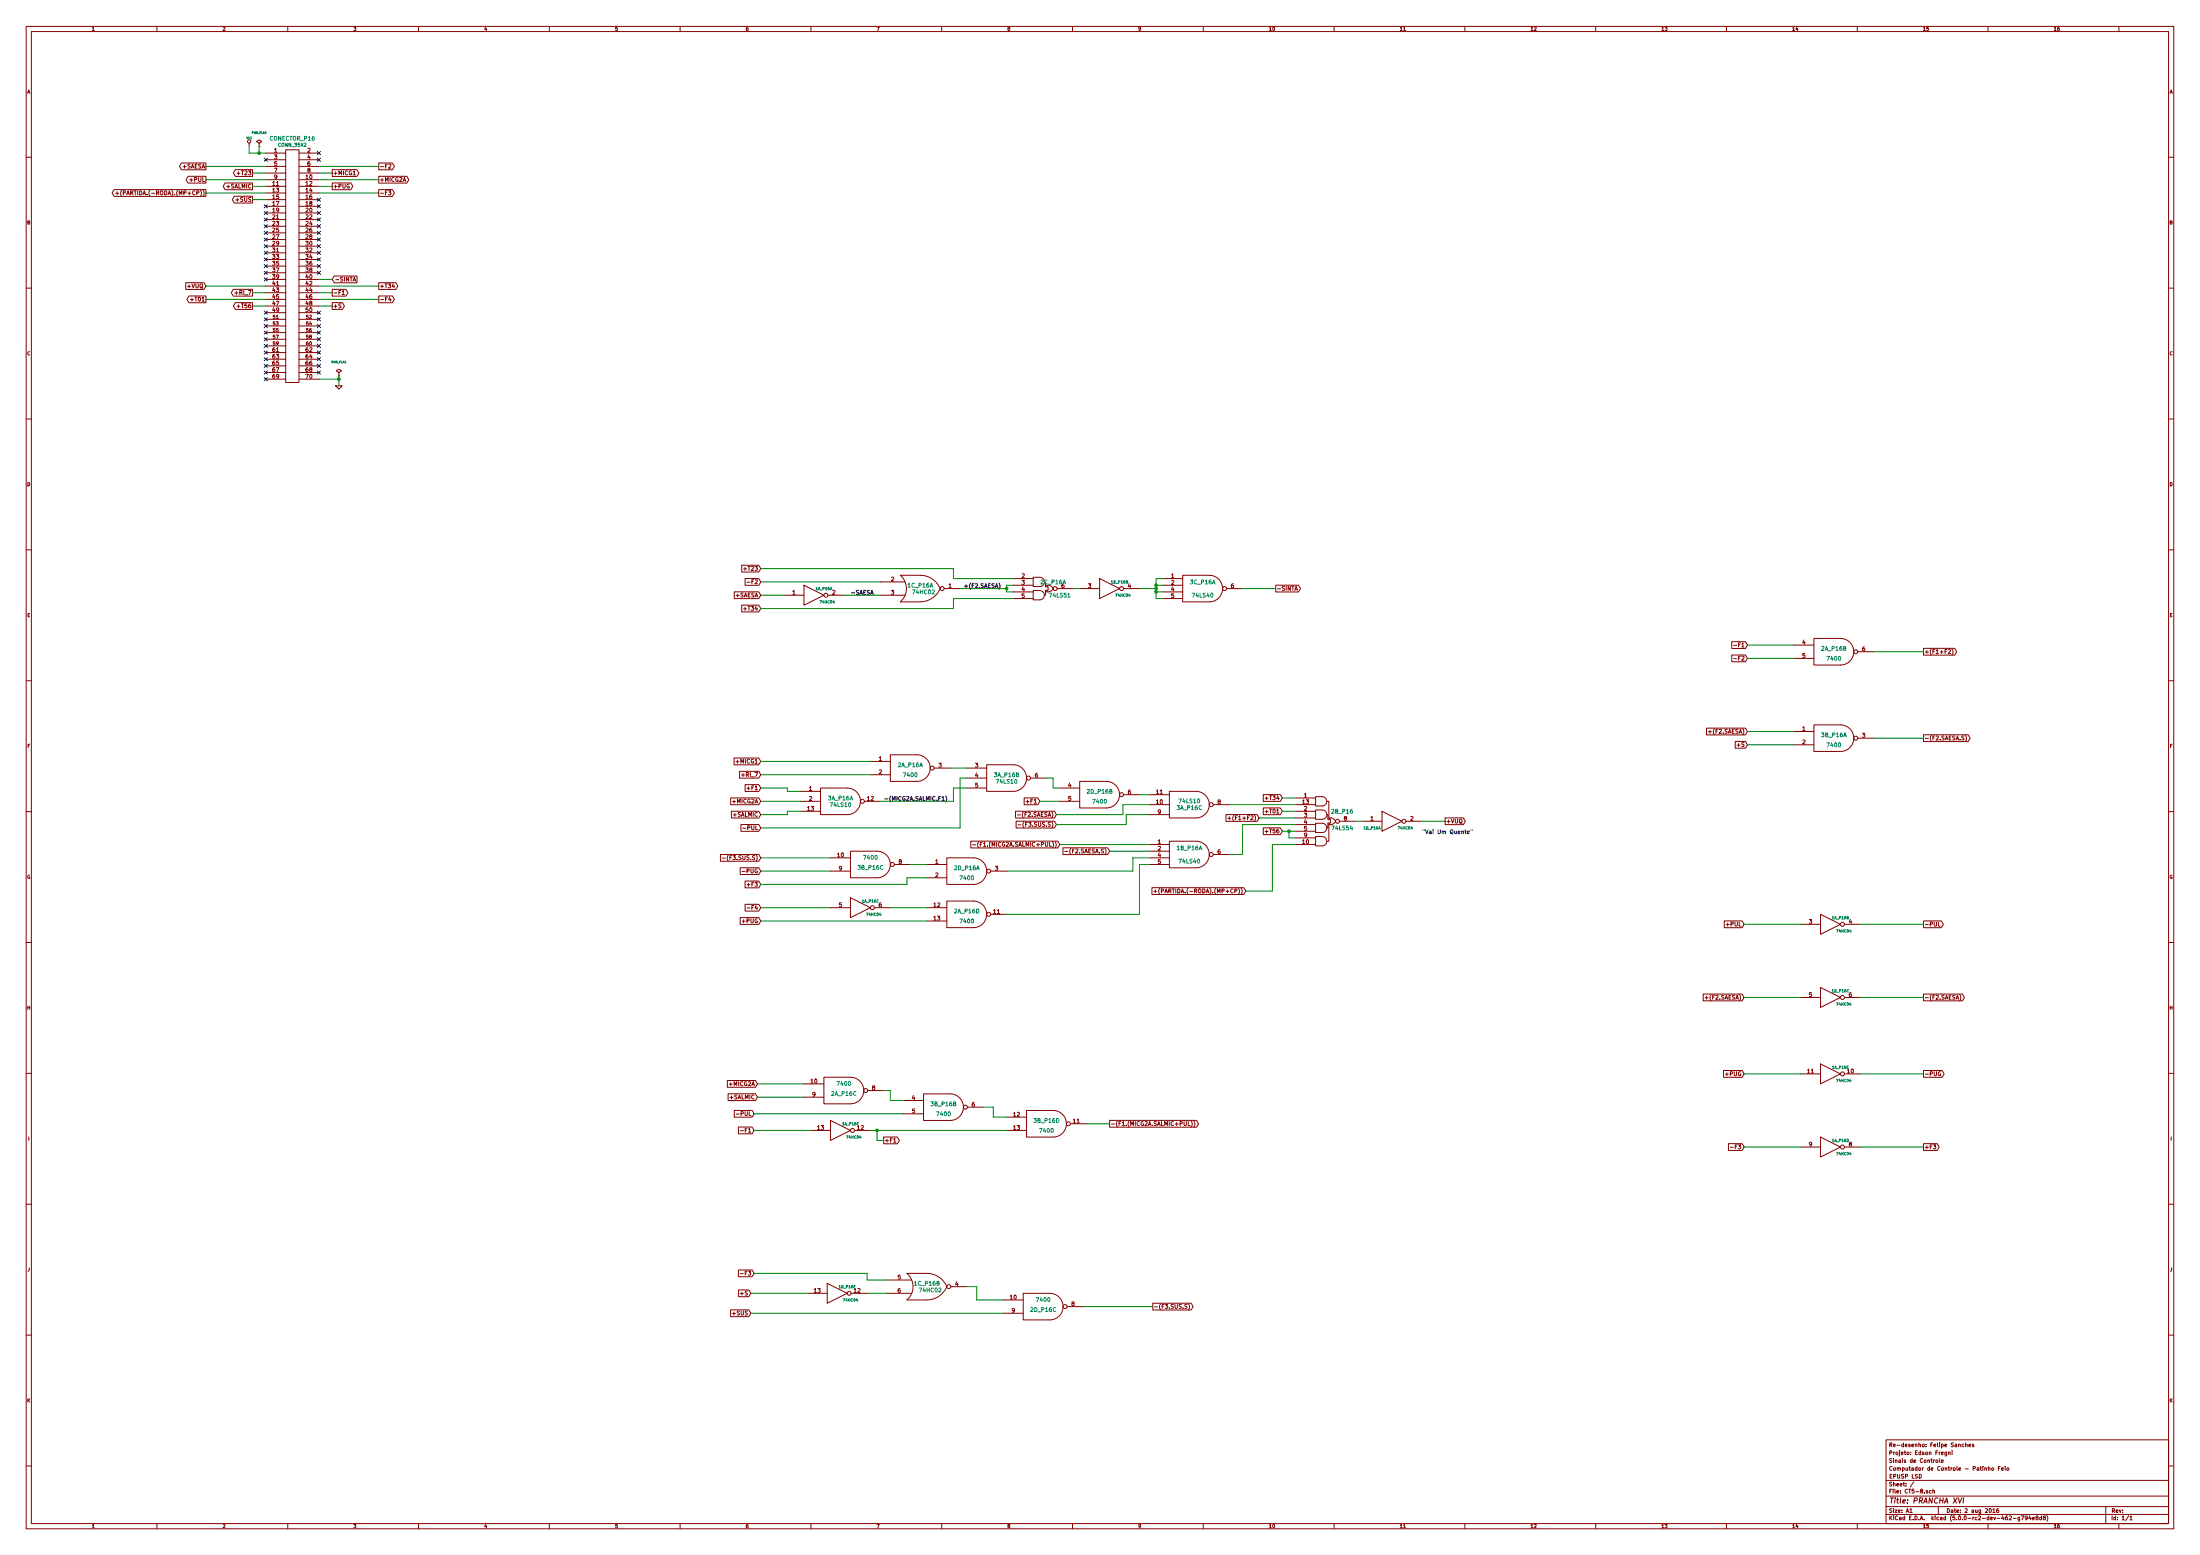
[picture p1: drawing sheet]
EESchema Schematic File Version 2
LIBS:power
LIBS:device
LIBS:transistors
LIBS:conn
LIBS:linear
LIBS:regul
LIBS:74xx
LIBS:cmos4000
LIBS:adc-dac
LIBS:memory
LIBS:xilinx
LIBS:microcontrollers
LIBS:dsp
LIBS:microchip
LIBS:analog_switches
LIBS:motorola
LIBS:texas
LIBS:intel
LIBS:audio
LIBS:interface
LIBS:digital-audio
LIBS:philips
LIBS:display
LIBS:cypress
LIBS:siliconi
LIBS:opto
LIBS:atmel
LIBS:contrib
LIBS:valves
LIBS:conn_35x2
EELAYER 25 0
EELAYER END
$Descr A1 33110 23386
encoding utf-8
Sheet 1 1
Title "PRANCHA XVI"
Date "2 aug 2016"
Rev ""
Comp "EPUSP LSD"
Comment1 "Computador de Controle - Patinho Feio"
Comment2 "Sinais de Controle"
Comment3 "Projeto: Edson Fregni"
Comment4 "Re-desenho: Felipe Sanches"
$EndDescr
Text GLabel 11450 8550 0    60   Input ~ 0
+T23
Text GLabel 11450 8750 0    60   Input ~ 0
-F2
Text GLabel 11450 8950 0    60   Input ~ 0
+SAESA
Text GLabel 11450 9150 0    60   Input ~ 0
+T34
$Comp
L 74HC04 1A_P16
U 1 1
P 12250 8950
F 0 "1A_P16" H 12400 9050 40  0000 C CNN
F 1 "74HC04" H 12450 8850 40  0000 C CNN
F 2 "~" H 12250 8950 60  0000 C CNN
F 3 "~" H 12250 8950 60  0000 C CNN
	1    12250 8950
	1    0    0    -1  
$EndComp
Wire Wire Line
	11800 8950 11450 8950
$Comp
L 74HC02 1C_P16
U 1 1
P 13850 8850
F 0 "1C_P16" H 13850 8900 60  0000 C CNN
F 1 "74HC02" H 13900 8800 60  0000 C CNN
F 2 "~" H 13850 8850 60  0000 C CNN
F 3 "~" H 13850 8850 60  0000 C CNN
	1    13850 8850
	1    0    0    -1  
$EndComp
Wire Wire Line
	12700 8950 13250 8950
$Comp
L 74LS54 2B_P16
U 1 1
P 19950 12350
F 0 "2B_P16" H 20200 12500 60  0000 C CNN
F 1 "74LS54" H 20200 12250 60  0000 C CNN
F 2 "~" H 19950 12350 60  0000 C CNN
F 3 "~" H 19950 12350 60  0000 C CNN
	1    19950 12350
	1    0    0    -1  
$EndComp
Text Label 12800 8950 0    60   ~ 0
-SAESA
Wire Wire Line
	11450 8750 13250 8750
$Comp
L 74LS51 2C_P16
U 1 1
P 15700 8850
F 0 "2C_P16" H 15850 8950 60  0000 C CNN
F 1 "74LS51" H 15950 8750 60  0000 C CNN
F 2 "~" H 15700 8850 60  0000 C CNN
F 3 "~" H 15700 8850 60  0000 C CNN
	1    15700 8850
	1    0    0    -1  
$EndComp
Wire Wire Line
	15150 8900 15250 8900
Wire Wire Line
	15150 8800 15150 8900
Wire Wire Line
	15150 8800 15250 8800
Wire Wire Line
	15150 8850 14450 8850
Connection ~ 15150 8850
Text Label 14500 8850 0    60   ~ 0
+(F2.SAESA)
Wire Wire Line
	11450 8550 14350 8550
Wire Wire Line
	14350 8550 14350 8700
Wire Wire Line
	14350 8700 15250 8700
Wire Wire Line
	11450 9150 14350 9150
Wire Wire Line
	14350 9150 14350 9000
Wire Wire Line
	14350 9000 15250 9000
$Comp
L 74HC04 1D_P16
U 2 1
P 16700 8850
F 0 "1D_P16" H 16850 8950 40  0000 C CNN
F 1 "74HC04" H 16900 8750 40  0000 C CNN
F 2 "~" H 16700 8850 60  0000 C CNN
F 3 "~" H 16700 8850 60  0000 C CNN
	2    16700 8850
	1    0    0    -1  
$EndComp
Wire Wire Line
	16250 8850 16150 8850
$Comp
L 74LS40 3C_P16
U 1 1
P 18100 8850
F 0 "3C_P16" H 18100 8950 60  0000 C CNN
F 1 "74LS40" H 18100 8750 60  0000 C CNN
F 2 "~" H 18100 8850 60  0000 C CNN
F 3 "~" H 18100 8850 60  0000 C CNN
	1    18100 8850
	1    0    0    -1  
$EndComp
Wire Wire Line
	17500 8800 17400 8800
Wire Wire Line
	17400 8700 17400 9000
Wire Wire Line
	17400 8900 17500 8900
Wire Wire Line
	17400 9000 17500 9000
Connection ~ 17400 8900
Wire Wire Line
	17400 8700 17500 8700
Connection ~ 17400 8800
Wire Wire Line
	17400 8850 17150 8850
Connection ~ 17400 8850
Text GLabel 21750 12350 2    60   Output ~ 0
+VUQ
Text GLabel 11450 11450 0    60   Input ~ 0
+MICG1
Text GLabel 11450 11650 0    60   Input ~ 0
+RI_7
Text GLabel 11450 11850 0    60   Input ~ 0
+F1
Text GLabel 11450 12050 0    60   Input ~ 0
+MICG2A
Text GLabel 11450 12250 0    60   Input ~ 0
+SALMIC
Text GLabel 11450 12450 0    60   Input ~ 0
-PUL
$Comp
L 7400 2A_P16
U 1 1
P 13700 11550
F 0 "2A_P16" H 13700 11600 60  0000 C CNN
F 1 "7400" H 13700 11450 60  0000 C CNN
F 2 "~" H 13700 11550 60  0000 C CNN
F 3 "~" H 13700 11550 60  0000 C CNN
	1    13700 11550
	1    0    0    -1  
$EndComp
Wire Wire Line
	13100 11450 11450 11450
Wire Wire Line
	11450 11650 13100 11650
$Comp
L 74LS10 3A_P16
U 1 1
P 12650 12050
F 0 "3A_P16" H 12650 12100 60  0000 C CNN
F 1 "74LS10" H 12650 12000 60  0000 C CNN
F 2 "~" H 12650 12050 60  0000 C CNN
F 3 "~" H 12650 12050 60  0000 C CNN
	1    12650 12050
	1    0    0    -1  
$EndComp
Wire Wire Line
	12050 12200 11850 12200
Wire Wire Line
	11850 12200 11850 12250
Wire Wire Line
	11850 12250 11450 12250
$Comp
L 74LS10 3A_P16
U 2 1
P 15150 11700
F 0 "3A_P16" H 15150 11750 60  0000 C CNN
F 1 "74LS10" H 15150 11650 60  0000 C CNN
F 2 "~" H 15150 11700 60  0000 C CNN
F 3 "~" H 15150 11700 60  0000 C CNN
	2    15150 11700
	1    0    0    -1  
$EndComp
Wire Wire Line
	14300 11550 14550 11550
Wire Wire Line
	14450 11700 14450 12450
Wire Wire Line
	14450 12450 11450 12450
Text Label 13300 12050 0    60   ~ 0
-(MICG2A.SALMIC.F1)
Wire Wire Line
	14350 12050 13250 12050
Wire Wire Line
	11450 11850 11850 11850
Wire Wire Line
	11850 11850 11850 11900
Wire Wire Line
	11850 11900 12050 11900
Wire Wire Line
	11450 12050 12050 12050
$Comp
L 7400 2D_P16
U 2 1
P 16550 11950
F 0 "2D_P16" H 16550 12000 60  0000 C CNN
F 1 "7400" H 16550 11850 60  0000 C CNN
F 2 "~" H 16550 11950 60  0000 C CNN
F 3 "~" H 16550 11950 60  0000 C CNN
	2    16550 11950
	1    0    0    -1  
$EndComp
Text GLabel 15650 12050 0    60   Input ~ 0
+F1
Wire Wire Line
	15650 12050 15950 12050
Wire Wire Line
	15750 11700 15850 11700
Wire Wire Line
	15850 11700 15850 11850
Wire Wire Line
	15850 11850 15950 11850
$Comp
L 74LS10 3A_P16
U 3 1
P 17900 12100
F 0 "3A_P16" H 17900 12150 60  0000 C CNN
F 1 "74LS10" H 17900 12050 60  0000 C CNN
F 2 "~" H 17900 12100 60  0000 C CNN
F 3 "~" H 17900 12100 60  0000 C CNN
	3    17900 12100
	1    0    0    1   
$EndComp
Wire Wire Line
	14450 11700 14550 11700
Wire Wire Line
	14350 12050 14350 11850
Wire Wire Line
	14350 11850 14550 11850
Wire Wire Line
	17150 11950 17300 11950
$Comp
L 74LS40 1B_P16
U 1 1
P 17900 12850
F 0 "1B_P16" H 17900 12950 60  0000 C CNN
F 1 "74LS40" H 17900 12750 60  0000 C CNN
F 2 "~" H 17900 12850 60  0000 C CNN
F 3 "~" H 17900 12850 60  0000 C CNN
	1    17900 12850
	1    0    0    -1  
$EndComp
Wire Wire Line
	18500 12100 19500 12100
Wire Wire Line
	19500 12400 18700 12400
Wire Wire Line
	18700 12400 18700 12850
Text GLabel 18950 12300 0    60   Input ~ 0
+(F1+F2)
Text GLabel 19300 12500 0    60   Input ~ 0
+T56
Wire Wire Line
	19300 12500 19500 12500
Wire Wire Line
	19400 12500 19400 12600
Wire Wire Line
	19400 12600 19500 12600
Connection ~ 19400 12500
Text GLabel 19300 12000 0    60   Input ~ 0
+T34
Text GLabel 19300 12200 0    60   Input ~ 0
+T01
Wire Wire Line
	19300 12000 19500 12000
$Comp
L 74HC04 1D_P16
U 1 1
P 20950 12350
F 0 "1D_P16" H 20650 12250 40  0000 C CNN
F 1 "74HC04" H 21150 12250 40  0000 C CNN
F 2 "~" H 20950 12350 60  0000 C CNN
F 3 "~" H 20950 12350 60  0000 C CNN
	1    20950 12350
	1    0    0    -1  
$EndComp
Wire Wire Line
	20500 12350 20400 12350
Wire Wire Line
	21400 12350 21750 12350
Text GLabel 18750 13400 0    60   Input ~ 0
+(PARTIDA.(-RODA).(MP+CP))
Wire Wire Line
	19500 12700 19150 12700
Wire Wire Line
	19150 12700 19150 13400
Wire Wire Line
	19150 13400 18750 13400
Text GLabel 15900 12250 0    60   Input ~ 0
-(F2.SAESA)
Wire Wire Line
	16900 12100 17300 12100
Wire Wire Line
	16900 12100 16900 12250
Wire Wire Line
	16900 12250 15900 12250
Text GLabel 15900 12400 0    60   Input ~ 0
-(F3.SUS.S)
Wire Wire Line
	17300 12250 16950 12250
Wire Wire Line
	16950 12250 16950 12400
Wire Wire Line
	16950 12400 15900 12400
Wire Wire Line
	15950 12700 17300 12700
Text GLabel 16700 12800 0    60   Input ~ 0
-(F2.SAESA.S)
Wire Wire Line
	16700 12800 17300 12800
Text GLabel 11450 12900 0    60   Input ~ 0
-(F3.SUS.S)
Wire Wire Line
	12500 12900 11450 12900
Text GLabel 11450 13100 0    60   Input ~ 0
-PUG
Wire Wire Line
	12500 13100 11450 13100
Text GLabel 11450 13300 0    60   Input ~ 0
+F3
Wire Wire Line
	11450 13300 13650 13300
Text GLabel 11450 13650 0    60   Input ~ 0
-F4
Wire Wire Line
	12500 13650 11450 13650
Text GLabel 11450 13850 0    60   Input ~ 0
+PUG
Wire Wire Line
	11450 13850 13950 13850
$Comp
L 7400 3B_P16
U 3 1
P 13100 13000
F 0 "3B_P16" H 13100 13050 60  0000 C CNN
F 1 "7400" H 13100 12900 60  0000 C CNN
F 2 "~" H 13100 13000 60  0000 C CNN
F 3 "~" H 13100 13000 60  0000 C CNN
	3    13100 13000
	1    0    0    1   
$EndComp
$Comp
L 74HC04 1A_P16
U 3 1
P 12950 13650
F 0 "1A_P16" H 13100 13750 40  0000 C CNN
F 1 "74HC04" H 13150 13550 40  0000 C CNN
F 2 "~" H 12950 13650 60  0000 C CNN
F 3 "~" H 12950 13650 60  0000 C CNN
	3    12950 13650
	1    0    0    -1  
$EndComp
$Comp
L 7400 2A_P16
U 4 1
P 14550 13750
F 0 "2A_P16" H 14550 13800 60  0000 C CNN
F 1 "7400" H 14550 13650 60  0000 C CNN
F 2 "~" H 14550 13750 60  0000 C CNN
F 3 "~" H 14550 13750 60  0000 C CNN
	4    14550 13750
	1    0    0    -1  
$EndComp
$Comp
L 7400 2D_P16
U 1 1
P 14550 13100
F 0 "2D_P16" H 14550 13150 60  0000 C CNN
F 1 "7400" H 14550 13000 60  0000 C CNN
F 2 "~" H 14550 13100 60  0000 C CNN
F 3 "~" H 14550 13100 60  0000 C CNN
	1    14550 13100
	1    0    0    -1  
$EndComp
Wire Wire Line
	13700 13000 13950 13000
Wire Wire Line
	13650 13300 13650 13200
Wire Wire Line
	13650 13200 13950 13200
Wire Wire Line
	13400 13650 13950 13650
Wire Wire Line
	17300 12900 17050 12900
Wire Wire Line
	17300 13000 17150 13000
Wire Wire Line
	17150 13000 17150 13750
Wire Wire Line
	17150 13750 15150 13750
Wire Wire Line
	17050 12900 17050 13100
Wire Wire Line
	17050 13100 15150 13100
Wire Wire Line
	18700 12850 18500 12850
Text GLabel 19200 8850 2    60   Output ~ 0
-SINTA
Wire Wire Line
	18700 8850 19200 8850
$Comp
L 7400 2A_P16
U 2 1
P 27600 9800
F 0 "2A_P16" H 27600 9850 60  0000 C CNN
F 1 "7400" H 27600 9700 60  0000 C CNN
F 2 "~" H 27600 9800 60  0000 C CNN
F 3 "~" H 27600 9800 60  0000 C CNN
	2    27600 9800
	1    0    0    -1  
$EndComp
$Comp
L 74HC04 1A_P16
U 2 1
P 27550 13900
F 0 "1A_P16" H 27700 14000 40  0000 C CNN
F 1 "74HC04" H 27750 13800 40  0000 C CNN
F 2 "~" H 27550 13900 60  0000 C CNN
F 3 "~" H 27550 13900 60  0000 C CNN
	2    27550 13900
	1    0    0    -1  
$EndComp
Text GLabel 28950 13900 2    60   Output ~ 0
-PUL
Wire Wire Line
	28000 13900 28950 13900
Text GLabel 28950 9800 2    60   Output ~ 0
+(F1+F2)
Wire Wire Line
	28200 9800 28950 9800
Text GLabel 26300 9700 0    60   Input ~ 0
-F1
Text GLabel 26300 9900 0    60   Input ~ 0
-F2
Wire Wire Line
	26300 9900 27000 9900
Wire Wire Line
	26300 9700 27000 9700
Text GLabel 26250 13900 0    60   Input ~ 0
+PUL
Wire Wire Line
	26250 13900 27100 13900
$Comp
L 7400 3B_P16
U 1 1
P 27600 11100
F 0 "3B_P16" H 27600 11150 60  0000 C CNN
F 1 "7400" H 27600 11000 60  0000 C CNN
F 2 "~" H 27600 11100 60  0000 C CNN
F 3 "~" H 27600 11100 60  0000 C CNN
	1    27600 11100
	1    0    0    -1  
$EndComp
Text GLabel 28950 11100 2    60   Output ~ 0
-(F2.SAESA.S)
Wire Wire Line
	28200 11100 28950 11100
Text GLabel 26300 11000 0    60   Input ~ 0
+(F2.SAESA)
Text GLabel 26300 11200 0    60   Input ~ 0
+S
Wire Wire Line
	26300 11200 27000 11200
Wire Wire Line
	26300 11000 27000 11000
$Comp
L 74HC04 1D_P16
U 3 1
P 27550 15000
F 0 "1D_P16" H 27700 15100 40  0000 C CNN
F 1 "74HC04" H 27750 14900 40  0000 C CNN
F 2 "~" H 27550 15000 60  0000 C CNN
F 3 "~" H 27550 15000 60  0000 C CNN
	3    27550 15000
	1    0    0    -1  
$EndComp
Text GLabel 28950 15000 2    60   Output ~ 0
-(F2.SAESA)
Wire Wire Line
	28000 15000 28950 15000
Text GLabel 26250 15000 0    60   Input ~ 0
+(F2.SAESA)
Wire Wire Line
	26250 15000 27100 15000
$Comp
L 74HC04 1A_P16
U 5 1
P 27550 16150
F 0 "1A_P16" H 27700 16250 40  0000 C CNN
F 1 "74HC04" H 27750 16050 40  0000 C CNN
F 2 "~" H 27550 16150 60  0000 C CNN
F 3 "~" H 27550 16150 60  0000 C CNN
	5    27550 16150
	1    0    0    -1  
$EndComp
Text GLabel 28950 16150 2    60   Output ~ 0
-PUG
Wire Wire Line
	28000 16150 28950 16150
Text GLabel 26250 16150 0    60   Input ~ 0
+PUG
Wire Wire Line
	26250 16150 27100 16150
$Comp
L 74HC04 1A_P16
U 4 1
P 27550 17250
F 0 "1A_P16" H 27700 17350 40  0000 C CNN
F 1 "74HC04" H 27750 17150 40  0000 C CNN
F 2 "~" H 27550 17250 60  0000 C CNN
F 3 "~" H 27550 17250 60  0000 C CNN
	4    27550 17250
	1    0    0    -1  
$EndComp
Text GLabel 28950 17250 2    60   Output ~ 0
+F3
Wire Wire Line
	28000 17250 28950 17250
Text GLabel 26250 17250 0    60   Input ~ 0
-F3
Wire Wire Line
	26250 17250 27100 17250
$Comp
L 74HC04 1A_P16
U 6 1
P 12650 17000
F 0 "1A_P16" H 12800 17100 40  0000 C CNN
F 1 "74HC04" H 12850 16900 40  0000 C CNN
F 2 "~" H 12650 17000 60  0000 C CNN
F 3 "~" H 12650 17000 60  0000 C CNN
	6    12650 17000
	1    0    0    -1  
$EndComp
Text GLabel 11350 17000 0    60   Input ~ 0
-F1
Wire Wire Line
	11350 17000 12200 17000
$Comp
L 7400 2A_P16
U 3 1
P 12700 16400
F 0 "2A_P16" H 12700 16450 60  0000 C CNN
F 1 "7400" H 12700 16300 60  0000 C CNN
F 2 "~" H 12700 16400 60  0000 C CNN
F 3 "~" H 12700 16400 60  0000 C CNN
	3    12700 16400
	1    0    0    1   
$EndComp
Text GLabel 11400 16300 0    60   Input ~ 0
+MICG2A
Text GLabel 11400 16500 0    60   Input ~ 0
+SALMIC
Wire Wire Line
	11400 16500 12100 16500
Wire Wire Line
	11400 16300 12100 16300
Text GLabel 11350 16750 0    60   Input ~ 0
-PUL
Wire Wire Line
	11350 16750 13600 16750
$Comp
L 7400 3B_P16
U 2 1
P 14200 16650
F 0 "3B_P16" H 14200 16700 60  0000 C CNN
F 1 "7400" H 14200 16550 60  0000 C CNN
F 2 "~" H 14200 16650 60  0000 C CNN
F 3 "~" H 14200 16650 60  0000 C CNN
	2    14200 16650
	1    0    0    -1  
$EndComp
Text GLabel 16700 16900 2    60   Output ~ 0
-(F1.(MICG2A.SALMIC+PUL))
Wire Wire Line
	16350 16900 16700 16900
$Comp
L 7400 3B_P16
U 4 1
P 15750 16900
F 0 "3B_P16" H 15750 16950 60  0000 C CNN
F 1 "7400" H 15750 16800 60  0000 C CNN
F 2 "~" H 15750 16900 60  0000 C CNN
F 3 "~" H 15750 16900 60  0000 C CNN
	4    15750 16900
	1    0    0    -1  
$EndComp
Wire Wire Line
	13300 16400 13400 16400
Wire Wire Line
	13400 16400 13400 16550
Wire Wire Line
	13400 16550 13600 16550
Wire Wire Line
	13100 17000 15150 17000
Wire Wire Line
	14800 16650 14950 16650
Wire Wire Line
	14950 16650 14950 16800
Wire Wire Line
	14950 16800 15150 16800
$Comp
L 74HC04 1D_P16
U 6 1
P 12600 19450
F 0 "1D_P16" H 12750 19550 40  0000 C CNN
F 1 "74HC04" H 12800 19350 40  0000 C CNN
F 2 "~" H 12600 19450 60  0000 C CNN
F 3 "~" H 12600 19450 60  0000 C CNN
	6    12600 19450
	1    0    0    -1  
$EndComp
Text GLabel 11300 19750 0    60   Input ~ 0
+SUS
Wire Wire Line
	11300 19750 15100 19750
Text GLabel 11350 19150 0    60   Input ~ 0
-F3
Wire Wire Line
	11350 19150 13050 19150
Text GLabel 11300 19450 0    60   Input ~ 0
+S
Text GLabel 17350 19650 2    60   Output ~ 0
-(F3.SUS.S)
Wire Wire Line
	16300 19650 17350 19650
$Comp
L 7400 2D_P16
U 3 1
P 15700 19650
F 0 "2D_P16" H 15700 19700 60  0000 C CNN
F 1 "7400" H 15700 19550 60  0000 C CNN
F 2 "~" H 15700 19650 60  0000 C CNN
F 3 "~" H 15700 19650 60  0000 C CNN
	3    15700 19650
	1    0    0    1   
$EndComp
$Comp
L 74HC02 1C_P16
U 2 1
P 13950 19350
F 0 "1C_P16" H 13950 19400 60  0000 C CNN
F 1 "74HC02" H 14000 19300 60  0000 C CNN
F 2 "~" H 13950 19350 60  0000 C CNN
F 3 "~" H 13950 19350 60  0000 C CNN
	2    13950 19350
	1    0    0    -1  
$EndComp
Wire Wire Line
	13350 19450 13050 19450
Wire Wire Line
	13050 19150 13050 19250
Wire Wire Line
	13050 19250 13350 19250
Wire Wire Line
	12150 19450 11300 19450
Wire Wire Line
	14700 19550 15100 19550
Wire Wire Line
	14700 19550 14700 19350
Wire Wire Line
	14700 19350 14550 19350
Wire Wire Line
	18950 12300 19500 12300
Wire Wire Line
	19300 12200 19500 12200
Text Notes 21400 12550 0    60   ~ 0
"Vai Um Quente"
$Comp
L CONN_35X2 CONECTOR_P16
U 1 1
P 4400 4000
F 0 "CONECTOR_P16" H 4400 5922 60  0000 C CNN
F 1 "CONN_35X2" H 4400 5824 50  0000 C CNN
F 2 "" H 4400 4250 60  0000 C CNN
F 3 "" H 4400 4250 60  0000 C CNN
	1    4400 4000
	1    0    0    -1  
$EndComp
Text GLabel 3800 4400 0    60   Output ~ 0
+RI_7
Wire Wire Line
	3800 4400 4000 4400
Text GLabel 3100 4300 0    60   Input ~ 0
+VUQ
Wire Wire Line
	3100 4300 4000 4300
Text GLabel 3800 3000 0    60   Output ~ 0
+SUS
Wire Wire Line
	3800 3000 4000 3000
Text GLabel 3800 2800 0    60   Output ~ 0
+SALMIC
Wire Wire Line
	3800 2800 4000 2800
Text GLabel 3100 2700 0    60   Output ~ 0
+PUL
Wire Wire Line
	3100 2700 4000 2700
Text GLabel 3800 2600 0    60   Output ~ 0
+T23
Wire Wire Line
	3800 2600 4000 2600
Text GLabel 3100 2500 0    60   Output ~ 0
+SAESA
Wire Wire Line
	3100 2500 4000 2500
Text GLabel 5000 4600 2    60   Output ~ 0
+S
Wire Wire Line
	5000 4600 4800 4600
Text GLabel 5700 4500 2    60   Output ~ 0
-F4
Wire Wire Line
	5700 4500 4800 4500
Text GLabel 5000 4400 2    60   Output ~ 0
-F1
Wire Wire Line
	5000 4400 4800 4400
Text GLabel 5700 4300 2    60   Output ~ 0
+T34
Wire Wire Line
	5700 4300 4800 4300
Text GLabel 5000 4200 2    60   Input ~ 0
-SINTA
Wire Wire Line
	5000 4200 4800 4200
Text GLabel 5700 2900 2    60   Output ~ 0
-F3
Wire Wire Line
	5700 2900 4800 2900
Text GLabel 5000 2800 2    60   Output ~ 0
+PUG
Wire Wire Line
	5000 2800 4800 2800
Text GLabel 5700 2700 2    60   Output ~ 0
+MICG2A
Wire Wire Line
	5700 2700 4800 2700
Text GLabel 5000 2600 2    60   Output ~ 0
+MICG1
Wire Wire Line
	5000 2600 4800 2600
Text GLabel 5700 2500 2    60   Output ~ 0
-F2
Wire Wire Line
	5700 2500 4800 2500
Wire Wire Line
	4800 5700 5100 5700
Text GLabel 15950 12700 0    60   Input ~ 0
-(F1.(MICG2A.SALMIC+PUL))
$Comp
L PWR_FLAG #FLG01
U 1 1
P 3900 2200
F 0 "#FLG01" H 3900 2295 30  0001 C CNN
F 1 "PWR_FLAG" H 3900 2408 30  0000 C CNN
F 2 "" H 3900 2200 60  0001 C CNN
F 3 "" H 3900 2200 60  0001 C CNN
	1    3900 2200
	1    0    0    -1  
$EndComp
$Comp
L VCC #PWR02
U 1 1
P 3750 2200
F 0 "#PWR02" H 3750 2300 30  0001 C CNN
F 1 "VCC" H 3753 2328 30  0000 C CNN
F 2 "" H 3750 2200 60  0001 C CNN
F 3 "" H 3750 2200 60  0001 C CNN
	1    3750 2200
	1    0    0    -1  
$EndComp
Wire Wire Line
	3750 2200 3750 2300
Wire Wire Line
	3750 2300 4000 2300
Wire Wire Line
	3900 2200 3900 2300
Connection ~ 3900 2300
$Comp
L PWR_FLAG #FLG03
U 1 1
P 5100 5650
F 0 "#FLG03" H 5100 5745 30  0001 C CNN
F 1 "PWR_FLAG" H 5100 5858 30  0000 C CNN
F 2 "" H 5100 5650 60  0001 C CNN
F 3 "" H 5100 5650 60  0001 C CNN
	1    5100 5650
	1    0    0    -1  
$EndComp
Wire Wire Line
	5100 5650 5100 5800
$Comp
L GND #PWR04
U 1 1
P 5100 5800
F 0 "#PWR04" H 5100 5800 30  0001 C CNN
F 1 "GND" H 5100 5730 30  0001 C CNN
F 2 "" H 5100 5800 60  0001 C CNN
F 3 "" H 5100 5800 60  0001 C CNN
	1    5100 5800
	1    0    0    -1  
$EndComp
Connection ~ 5100 5700
NoConn ~ 4800 5600
NoConn ~ 4800 5500
NoConn ~ 4800 5400
NoConn ~ 4800 5300
NoConn ~ 4800 5200
NoConn ~ 4800 5100
NoConn ~ 4800 5000
NoConn ~ 4800 4900
NoConn ~ 4800 4800
NoConn ~ 4800 4700
NoConn ~ 4000 4700
NoConn ~ 4000 4800
NoConn ~ 4000 4900
NoConn ~ 4000 5000
NoConn ~ 4000 5100
NoConn ~ 4000 5200
NoConn ~ 4000 5300
NoConn ~ 4000 5400
NoConn ~ 4000 5500
NoConn ~ 4000 5600
NoConn ~ 4000 5700
NoConn ~ 4000 4100
NoConn ~ 4000 4200
NoConn ~ 4000 4000
NoConn ~ 4000 3900
NoConn ~ 4000 3800
NoConn ~ 4000 3700
NoConn ~ 4800 4100
NoConn ~ 4800 4000
NoConn ~ 4800 3900
NoConn ~ 4800 3800
NoConn ~ 4800 3700
NoConn ~ 4800 3000
NoConn ~ 4800 3100
NoConn ~ 4800 3200
NoConn ~ 4800 3300
NoConn ~ 4800 3400
NoConn ~ 4800 3500
NoConn ~ 4800 3600
NoConn ~ 4000 3600
NoConn ~ 4000 3500
NoConn ~ 4000 3400
NoConn ~ 4000 3300
NoConn ~ 4000 3200
NoConn ~ 4000 3100
NoConn ~ 4000 2400
NoConn ~ 4800 2400
NoConn ~ 4800 2300
Text GLabel 3100 4500 0    60   Output ~ 0
+T01
Wire Wire Line
	3100 4500 4000 4500
Text GLabel 3800 4600 0    60   Output ~ 0
+T56
Wire Wire Line
	4000 4600 3800 4600
Text GLabel 3100 2900 0    60   Output ~ 0
+(PARTIDA.(-RODA).(MP+CP))
Wire Wire Line
	3100 2900 4000 2900
Text GLabel 13300 17150 2    60   Output ~ 0
+F1
Wire Wire Line
	13200 17000 13200 17150
Wire Wire Line
	13200 17150 13300 17150
Connection ~ 13200 17000
$EndSCHEMATC
